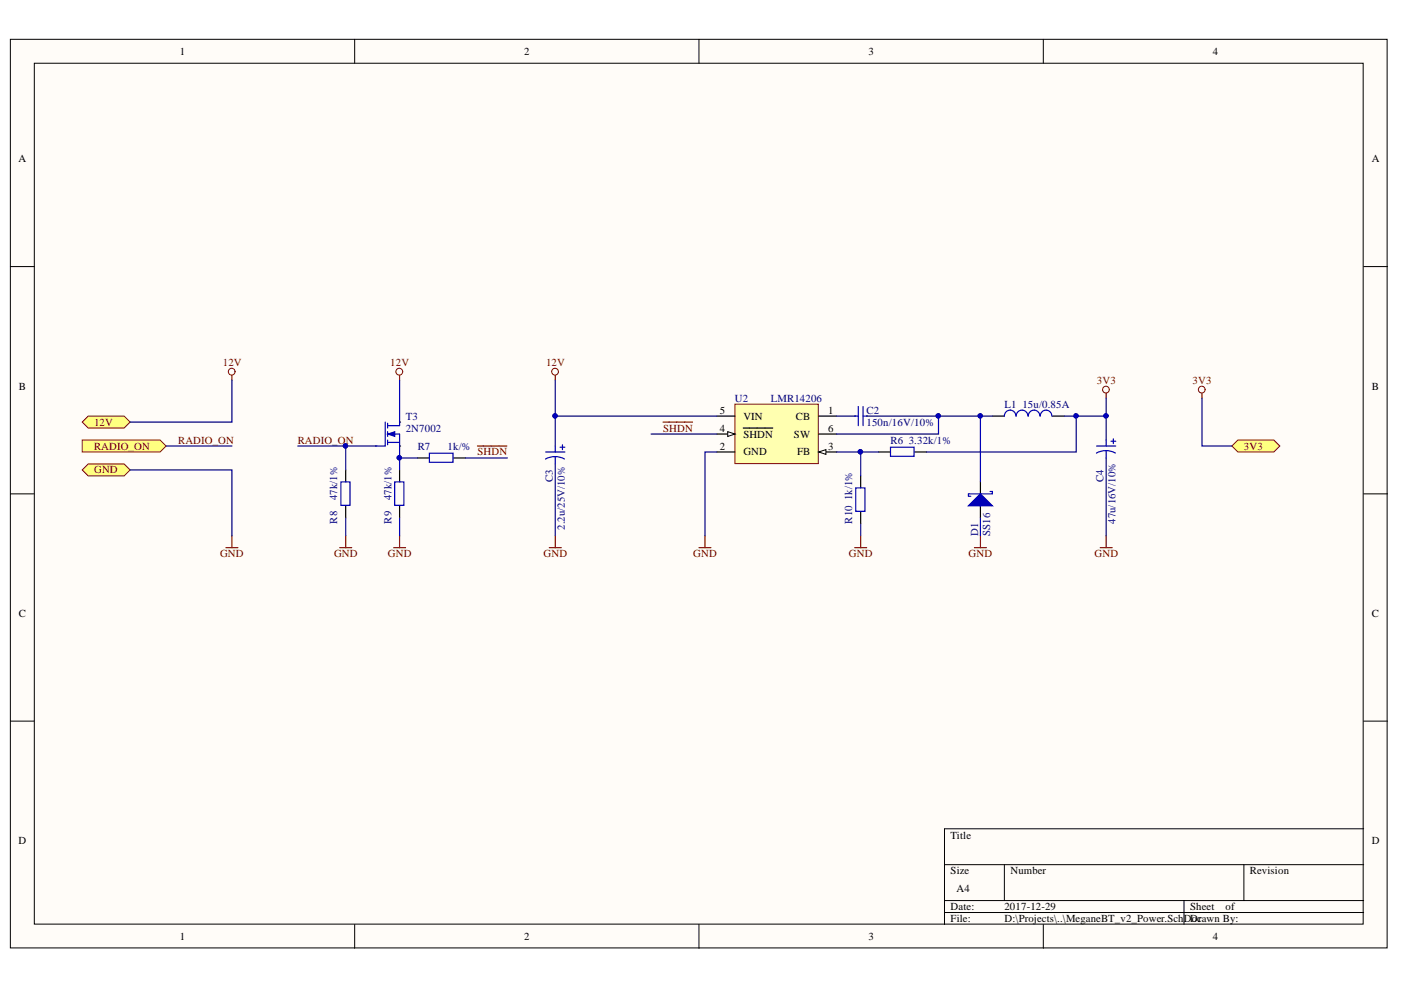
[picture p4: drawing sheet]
<svg xmlns="http://www.w3.org/2000/svg" width="297mm" height="210mm" viewBox="0 0 297 210" stroke-linecap="round" stroke-linejoin="round" font-family="sans-serif">
<g fill="#fffcf8" stroke="#000" stroke-width=".21">
<path d="M2.2 8.3h291.9v192.7h-291.9z"/>
<path d="M7.3 13.4h281.7v182.5h-281.7z"/>
</g>
<g fill="none" stroke="#000" stroke-width=".21">
<path d="M75.2 8.3v5.1M148.2 8.3v5.1M221.2 8.3v5.1M2.2 56.5h5.1M289.1 56.5h5.1M2.2 104.7h5.1M289.1 104.7h5.1M2.2 152.9h5.1M289.1 152.9h5.1M289.1 175.7h-88.8v20.3M75.2 196v5.1M148.2 196v5.1"/>
<path d="M200.3 183.3h88.8M200.3 190.9h88.8M200.3 193.5h88.8M212.9 183.3v7.6M221.2 196v5.1M251 190.9v5.1M263.7 183.3v7.6"/>
</g>
<path d="M155.8 85.7h17.7v12.6h-17.7z" fill="#ffffb0" stroke="#800000" stroke-width=".21"/>
<path d="M152 88.2h3.8M152 92h3.8" fill="none" stroke="#000" stroke-width=".25"/>
<path d="M154.3 91.5l1.5 .5-1.5 .5z" fill="#fffcf8"/>
<path d="M154.3 91.5l1.5 .5-1.5 .5z" fill="none" stroke="#000" stroke-width=".21"/>
<path d="M152 95.8h3.8M157.6 90.8h6.2M173.6 95.8h3.8" fill="none" stroke="#000" stroke-width=".25"/>
<path d="M173.6 95.8l1.5-.5v1z" fill="#fffcf8"/>
<path d="M173.6 95.8l1.5-.5v1z" fill="none" stroke="#000" stroke-width=".21"/>
<path d="M173.6 88.2h3.8M173.6 92h3.8M181.2 88.2h.1M183.7 88.2h.1M186.3 95.8h2.5M193.9 95.8h2.5M210.4 88.2h2.5M223.1 88.2h2.5M182.5 100.9v2.5M182.5 108.5v2.5M207.9 102.2v2.5M207.9 107.2v2.6" fill="none" stroke="#000" stroke-width=".25"/>
<path d="M117.7 79.6v1M140.6 89.5h6.2M116.5 116.1h2.5M117.7 113.6v2.5M148.2 116.1h2.5M149.5 113.6v2.5" fill="none" stroke="#800000" stroke-width=".25"/>
<path d="M115.7 95.8h4.1M117.7 94.6v1.2M117.7 96.8v1.6M118.7 94.8h1.1M119.3 94.3v1M119.7 97.3a4.1 4.1 0 0 0-4 0" fill="none" stroke="#0000b4" stroke-width=".25"/>
<circle cx="117.7" cy="78.8" r=".72" fill="none" stroke="#800000" stroke-width=".21"/>
<path d="M181.2 88.2h.8M182 86.2v4.1M183 86.2v4.1M183 88.2h.7M188.8 94.8h5v1.9h-5zM215.4 88.2a1.22 1.22 0 0 0-1.2-1.2 1.22 1.22 0 0 0-1.3 1.2M217.9 88.2a1.23 1.23 0 0 0-1.2-1.2 1.23 1.23 0 0 0-1.2 1.2M220.5 88.2a1.22 1.22 0 0 0-1.3-1.2 1.22 1.22 0 0 0-1.2 1.2M223 88.2a1.22 1.22 0 0 0-1.2-1.2 1.22 1.22 0 0 0-1.2 1.2M181.4 103.4h2v5h-2z" fill="none" stroke="#00f" stroke-width=".25"/>
<path d="M205.3 107.2l2.6-2.5 2.5 2.5z" fill="#00f"/>
<path d="M81.7 89.5v5.1h-2.1M82.2 92h2.5v2.6M82.2 93.8h2.5M82.2 89.7v1.1M82.2 91.5v1M82.2 93.3v1M84.7 89.5v.8h-2.5M205.3 107.2l2.6-2.5 2.5 2.5zM209.9 104.2h.5v.5h-5.1v.5h.5" fill="none" stroke="#00f" stroke-width=".25"/>
<path d="M234.5 83.4v1M181.2 116.1h2.5M182.5 113.6v2.5M206.6 116.1h2.5M207.9 113.6v2.5M233.3 116.1h2.5M234.5 113.6v2.5" fill="none" stroke="#800000" stroke-width=".25"/>
<path d="M232.5 94.6h4.1M234.5 93.3v1.3M234.5 95.6v1.5M235.5 93.6h1.1M236.1 93v1.1M236.5 96.1a4.1 4.1 0 0 0-4 0" fill="none" stroke="#0000b4" stroke-width=".25"/>
<circle cx="234.5" cy="82.6" r=".72" fill="none" stroke="#800000" stroke-width=".21"/>
<path d="M79.6 94.6h.1M84.7 89.5h.1M84.7 94.6h.1" fill="none" stroke="#000" stroke-width=".25"/>
<path d="M82.2 92l1.5-.5v1z" fill="#00f"/>
<path d="M82.2 92l1.5-.5v1z" fill="none" stroke="#00f" stroke-width=".21"/>
<circle cx="84.7" cy="78.8" r=".72" fill="none" stroke="#800000" stroke-width=".21"/>
<path d="M84.7 79.6v1M101.2 94.6h6.3M72 116.1h2.6M73.3 113.6v2.5M83.4 116.1h2.6M84.7 113.6v2.5" fill="none" stroke="#800000" stroke-width=".25"/>
<path d="M73.3 99.6v2.6M84.7 99.6v2.6M88.5 97.1h2.6M96.1 97.1h2.6M73.3 107.2v2.6M84.7 107.2v2.6" fill="none" stroke="#000" stroke-width=".25"/>
<path d="M91 96.1h5v1.9h-5zM72.3 102.2h1.9v4.9h-1.9zM83.7 102.2h1.9v4.9h-1.9z" fill="none" stroke="#00f" stroke-width=".25"/>
<g fill="#ffff80" stroke="#800000" stroke-width=".21">
<path d="M17.4 93.3h16.5l1.3 1.3-1.3 1.2h-16.5z" fill-rule="evenodd"/>
<path d="M17.4 99.6l1.3-1.2h7.6l1.3 1.2-1.3 1.3h-7.6z" fill-rule="evenodd"/>
</g>
<path d="M47.9 116.1h2.5M49.2 113.6v2.5" fill="none" stroke="#800000" stroke-width=".25"/>
<path d="M17.4 89.5l1.3-1.3h7.6l1.3 1.3-1.3 1.3h-7.6z" fill-rule="evenodd" fill="#ffff80" stroke="#800000" stroke-width=".21"/>
<circle cx="49.1" cy="78.8" r=".72" fill="none" stroke="#800000" stroke-width=".21"/>
<path d="M49.2 79.6v1" fill="none" stroke="#800000" stroke-width=".25"/>
<path d="M261.2 94.6l1.3-1.3h7.6l1.2 1.3-1.2 1.2h-7.6z" fill-rule="evenodd" fill="#ffff80" stroke="#800000" stroke-width=".21"/>
<circle cx="254.8" cy="82.6" r=".72" fill="none" stroke="#800000" stroke-width=".21"/>
<path d="M254.8 83.4v1" fill="none" stroke="#800000" stroke-width=".25"/>
<g fill="none" stroke="#000080" stroke-width=".25">
<path d="M27.6 99.6h21.6v14M35.2 94.6h14M49.2 80.6v8.9h-21.6M63.1 94.6h16.5M73.3 94.6v5M84.7 94.6v5M84.7 80.6v8.9M84.7 97.1h3.8M98.7 97.1h8.9M117.7 80.6v7.6M117.7 98.4v15.2M138 92h14"/>
<path d="M152 88.2h-34.3v6.4M152 95.8h-2.5v17.8M177.4 95.8h8.9M177.4 88.2h3.8M182.5 95.8v5.1M183.7 88.2h26.7M199 88.2v3.8h-21.6M207.9 88.2v14M225.6 88.2h2.6v7.6h-31.8M228.2 88.2h6.3v5.1M234.5 84.4v3.8M234.5 97.1v16.5"/>
<path d="M254.8 84.4v10.2h6.4M73.3 109.8v3.8M84.7 109.8v3.8M182.5 111v2.6M207.9 109.8v3.8"/>
</g>
<g fill="#000080" stroke="#000080" stroke-width=".21">
<circle cx="117.7" cy="88.2" r=".46"/>
<circle cx="198.9" cy="88.2" r=".46"/>
<circle cx="207.8" cy="88.2" r=".46"/>
<circle cx="182.4" cy="95.8" r=".46"/>
<circle cx="228.1" cy="88.2" r=".46"/>
<circle cx="234.5" cy="88.2" r=".46"/>
<circle cx="84.7" cy="97.1" r=".46"/>
<circle cx="73.2" cy="94.5" r=".46"/>
</g>
<g font-size="2.3">
<text x="38.1" y="11.6">1</text>
<text x="111.1" y="11.6">2</text>
<text x="184.1" y="11.6">3</text>
<text x="257.2" y="11.6">4</text>
<text x="3.9" y="34.4">A</text>
<text x="290.9" y="34.4">A</text>
<text x="4" y="82.6">B</text>
<text x="290.9" y="82.6">B</text>
<text x="152.6" y="87.7">5</text>
<text x="157.6" y="89">VIN</text>
<text x="168.8" y="89">CB</text>
<text x="175.6" y="87.7">1</text>
<text x="152.6" y="91.5">4</text>
<text x="152.6" y="95.3">2</text>
<text x="157.6" y="92.8">SHDN</text>
<text x="168.3" y="92.8">SW</text>
<text x="175.6" y="95.3">3</text>
<text x="175.6" y="91.5">6</text>
<text x="157.6" y="96.6">GND</text>
<text x="169" y="96.6">FB</text>
<text x="4" y="130.8">C</text>
<text x="290.9" y="130.8">C</text>
<text x="3.9" y="179">D</text>
<text x="201.5" y="177.8">Title</text>
<text x="290.9" y="179">D</text>
<text x="201.5" y="185.4">Size</text>
<text x="214.2" y="185.4">Number</text>
<text x="265" y="185.4">Revision</text>
<text x="202.8" y="189.2">A4</text>
<text x="201.5" y="193">Date:</text>
<text x="201.5" y="195.5">File:</text>
<text x="213" y="193">2017-12-29</text>
<text x="213" y="195.5">D:\Projects\..\MeganeBT_v2_Power.SchDDrawn By:</text>
<text x="252.3" y="193">Sheet</text>
<text x="252.7" y="195.5">oc</text>
<text x="259.9" y="193">of</text>
<text x="38.1" y="199.3">1</text>
<text x="111.1" y="199.3">2</text>
<text x="184.1" y="199.3">3</text>
<text x="257.2" y="199.3">4</text>
</g>
<g font-size="2.3" fill="#800000">
<text x="47.2" y="77.6">12V</text>
<text x="82.7" y="77.6">12V</text>
<text x="115.8" y="77.6">12V</text>
<text x="232.6" y="81.4">3V3</text>
<text x="252.8" y="81.4">3V3</text>
<text x="19.9" y="95.3">RADIO_ON</text>
<text x="19.9" y="90.2">12V</text>
<text x="37.8" y="94">RADIO_ON</text>
<text x="63.1" y="94">RADIO_ON</text>
<text x="140.6" y="91.5">SHDN</text>
<text x="263.7" y="95.3">3V3</text>
<text x="19.9" y="100.4">GND</text>
<text x="101.2" y="96.6">SHDN</text>
<text x="46.6" y="118.2">GND</text>
<text x="70.8" y="118.2">GND</text>
<text x="82.2" y="118.2">GND</text>
<text x="115.3" y="118.2">GND</text>
<text x="147" y="118.2">GND</text>
<text x="180" y="118.2">GND</text>
<text x="205.3" y="118.2">GND</text>
<text x="232.1" y="118.2">GND</text>
</g>
<g font-size="2.3" fill="#000080">
<text x="86" y="89">T3</text>
<text x="155.8" y="85.2">U2</text>
<text x="163.4" y="85.2">LMR14206</text>
<text x="183.7" y="87.7">C2</text>
<text x="213" y="86.4">L1</text>
<text x="216.8" y="86.4">15u/0.85A</text>
<text x="86" y="91.5">2N7002</text>
<text x="88.6" y="95.3">R7</text>
<text x="94.9" y="95.3">1k/%</text>
<text x="183.7" y="90.2">150n/16V/10%</text>
<text x="188.8" y="94">R6</text>
<text x="192.7" y="94">3.32k/1%</text>
<text x="71.5" y="105.9" transform="rotate(-90 71.5 105.9)">47k/1%</text>
<text x="83" y="105.9" transform="rotate(-90 83 105.9)">47k/1%</text>
<text x="117.2" y="102.1" transform="rotate(-90 117.2 102.1)">C3</text>
<text x="180.7" y="105.9" transform="rotate(-90 180.7 105.9)">1k/1%</text>
<text x="234" y="102.1" transform="rotate(-90 234 102.1)">C4</text>
<text x="71.5" y="111" transform="rotate(-90 71.5 111)">R8</text>
<text x="83" y="111" transform="rotate(-90 83 111)">R9</text>
<text x="119.7" y="112.4" transform="rotate(-90 119.7 112.4)">2.2u/25V/10%</text>
<text x="180.7" y="111" transform="rotate(-90 180.7 111)">R10</text>
<text x="207.4" y="113.6" transform="rotate(-90 207.4 113.6)">D1</text>
<text x="209.9" y="113.6" transform="rotate(-90 209.9 113.6)">SS16</text>
<text x="236.5" y="111" transform="rotate(-90 236.5 111)">47u/16V/10%</text>
</g>
</svg>
